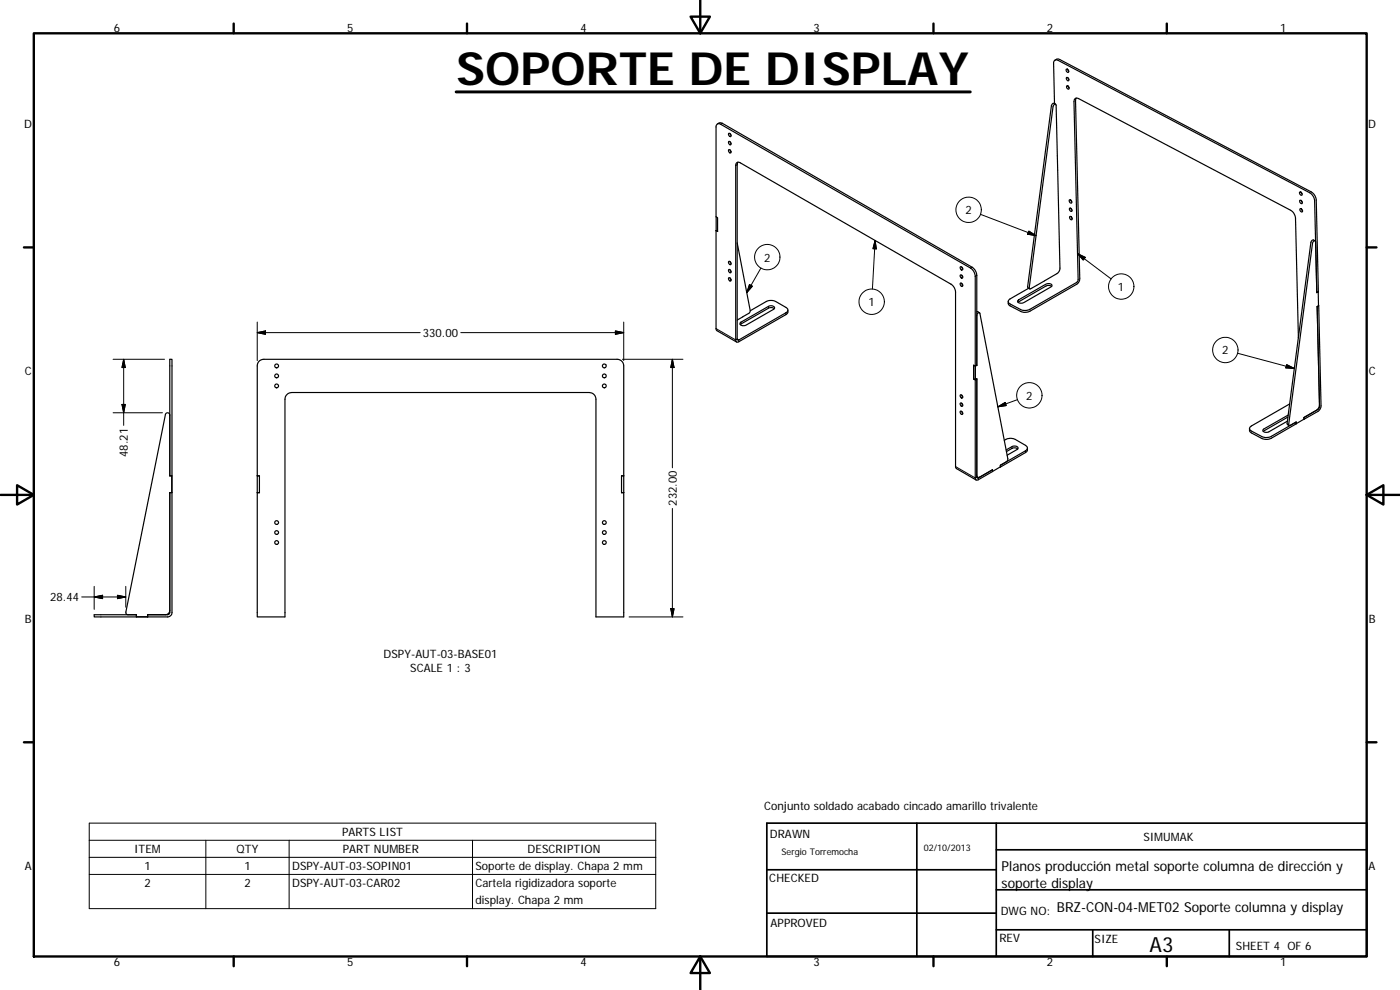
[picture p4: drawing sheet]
<svg xmlns="http://www.w3.org/2000/svg" width="420mm" height="297mm" viewBox="0 0 420 297" stroke-linecap="round" stroke-linejoin="round" font-family="sans-serif">
<g fill="none" stroke="#000" stroke-width=".36">
<path d="M316.6 18.1l.8-.4 .7 .2 75.4 39.7a3.1 3.1 0 0 1 1.5 2.4l.7 27.5M215.3 37.2l.7-.3 .8 .1 75 43.2a3.1 3.1 0 0 1 1.3 2.4v27M316.5 31.1l-.3-12.1a.89 .89 0 0 1 .4-.9 .89 .89 0 0 1 1 0l75.5 39.7a3.1 3.1 0 0 1 1.4 2.5l.7 27.5 .5-.3M316.8 31.3l-.5-.3a.74 .74 0 0 0-.8 .8l-7.1 54.2 .1 .4 .5 .3M320 20.8a.55 .55 0 0 1 .6 .3 .55 .55 0 0 1-.1 .6 .73 .73 0 0 1-.5-.9zM320.1 23.3a.55 .55 0 0 1 .6 .3 .55 .55 0 0 1-.2 .7l-.4-.5zM320.1 25.8a.56 .56 0 0 1 .6 .3 .56 .56 0 0 1-.1 .7 .73 .73 0 0 1-.5-1zM320.4 20.8l.3 .6M320.5 23.3l.3 .6M320.5 25.8l.4 .6M323 29.4l-.2 .8 1.3 53.4a1.99 1.99 0 0 1-1 1.7l-14 8.1a3.3 3.3 0 0 1-2.8 0l-3.5-1.9-.2-1M218.7 40a.55 .55 0 0 1 .6 .3 .55 .55 0 0 1-.2 .7 .75 .75 0 0 1-.4-1z"/>
<path d="M218.7 44.9a.54 .54 0 0 1 .6 .3 .54 .54 0 0 1-.2 .7 .72 .72 0 0 1-.4-1zM218.7 42.5a.56 .56 0 0 1 .6 .3 .56 .56 0 0 1-.2 .7 .74 .74 0 0 1-.4-1zM219.1 40.1l.3 .5M219.1 45l.3 .5M219.1 42.5l.3 .6M221.5 48.7l-.3 .7 .1 52.6h.4l14.1-8.1a.85 .85 0 0 0 .6-.9 .85 .85 0 0 0-.6-.8l-3-1.7a3.3 3.3 0 0 0-2.8 0l-4.8 2.7M317.3 46.8l-.3-15.2a.4 .4 0 0 0-.5-.4 .4 .4 0 0 0-.3 .4l-7.3 54.8 .1 .2h.3l1.8-1M317.3 46.8l.8 33.7a1.92 1.92 0 0 1-.9 1.6l-6.1 3.5M320.9 60a.55 .55 0 0 1 .7 .3 .55 .55 0 0 1-.2 .7l-.4-.4zM390.2 57.6a.51 .51 0 0 1 .6 .3 .51 .51 0 0 1-.4 .7 .66 .66 0 0 1-.2-1zM390.5 57.7l.3 .5M214.9 69.2v29.6l.2 .4 6 3.4"/>
<path d="M214.9 69.2l.5 .3v-4.2l-.5-.3v-26.9a.86 .86 0 0 1 .4-.9 .86 .86 0 0 1 1 .1l75 43.1a3.1 3.1 0 0 1 1.4 2.5v27M214.9 65.1v4l.5 .3M215 69.2h-.1M218.7 78.5a.54 .54 0 0 1 .6 .2 .54 .54 0 0 1-.2 .7 .72 .72 0 0 1-.4-.9zM219.1 78.5l.3 .5M221.2 72.9l4 20.4-.4 .7-3.6 2M321 62.5a.55 .55 0 0 1 .6 .3 .55 .55 0 0 1-.1 .6 .7 .7 0 0 1-.5-.9zM321 65a.53 .53 0 0 1 .7 .3 .53 .53 0 0 1-.2 .7l-.5-.6zM321.3 60l.4 .6M321.4 62.5l.3 .6M321.5 65l.3 .6M390.1 60.1a.55 .55 0 0 1 .7 .3 .55 .55 0 0 1-.2 .7 .71 .71 0 0 1-.5-1z"/>
<path d="M390.2 62.7a.56 .56 0 0 1 .6 .2 .56 .56 0 0 1-.1 .7 .74 .74 0 0 1-.5-.9zM390.5 60.2l.4 .5M390.6 62.7l.3 .5M394.7 72.3l-.5-.3a.74 .74 0 0 0-.8 .7l-7.1 54.3 .1 .4 .5 .3M394.9 72.6a.53 .53 0 0 0-.7-.3 .53 .53 0 0 0-.3 .7l-7.2 54.4 .2 .2h.3l1.8-1v.5M218.7 80.9a.54 .54 0 0 1 .6 .3 .54 .54 0 0 1-.2 .7 .7 .7 0 0 1-.4-1zM218.7 83.4a.55 .55 0 0 1 .6 .3 .55 .55 0 0 1-.2 .6 .75 .75 0 0 1-.4-.9zM219.1 83.4l.3 .5M219.1 80.9l.3 .6M222.2 96.8l8.4-4.9a1.06 1.06 0 0 1 1.1-.2 1.06 1.06 0 0 1 .7 .9l-8.7 5a1.05 1.05 0 0 1-1.6-.7zM232.4 92.6l-.1-.1a1.54 1.54 0 0 0-1.7 0l-8.4 4.9M236.4 93v.8l-.6 .6-14.1 8.1a.56 .56 0 0 1-.6 .1 .56 .56 0 0 1-.3-.6v-52.3a.84 .84 0 0 1 .4-.9 .84 .84 0 0 1 1 .1l63.2 36.3a3.1 3.1 0 0 1 1.4 2.5v52.5l.3 .4 5.9 3.4"/>
<path d="M288.2 80.1a.54 .54 0 0 1 .6 .3 .54 .54 0 0 1-.1 .6 .73 .73 0 0 1-.5-.9zM288.2 85a.55 .55 0 0 1 .7 .3 .55 .55 0 0 1-.2 .7l-.5-.7zM288.3 82.5a.56 .56 0 0 1 .6 .3 .56 .56 0 0 1-.2 .7l-.2-.1a.62 .62 0 0 1-.2-.9zM288.6 82.6l.3 .5M288.6 80.1l.3 .6M288.6 85l.3 .6M293.1 94.7a.58 .58 0 0 1 .3-.7 .58 .58 0 0 1 .7 0l8.4 43.6-.4 .9-1.9 1.1v.5M293.1 93.6l.9 .2M305.4 90.2l8.7-5a1.02 1.02 0 0 1 1.6 .7l-8.6 5a1.03 1.03 0 0 1-1.7-.7zM308.7 86.5l-5.6 3.2a.81 .81 0 0 0-.5 .8 .81 .81 0 0 0 .6 .7l3.1 1.7a3.3 3.3 0 0 0 2.8-.1l14-8.1 .5-.6-1.3-53.6a.89 .89 0 0 1 .4-.9 .89 .89 0 0 1 1 0l63.7 33.5a2.95 2.95 0 0 1 1.4 2.4l.9 35.9M315.6 86a1.59 1.59 0 0 0-1.7-.2l-8.4 4.9M395.3 92l.7 30-.4 .9-4.2 2.4"/>
<path d="M395.6 87.5v.1M395.6 87.6l.1 4.1-.4 .3M395.7 91.7h.1M395.8 91.7l.7 30.1a2.07 2.07 0 0 1-.9 1.6l-4.2 2.4M395.8 91.7l-.5 .3M77.6 108.5l.6-.4 1-.3h106a1.97 1.97 0 0 1 2 2v75.3h-8.4v-65.3a2 2 0 0 0-1.9-2h-89.4a2.05 2.05 0 0 0-2 2v65.3h-8.3v-75.3zM288.3 118.4a.57 .57 0 0 1 .6 .4 .57 .57 0 0 1-.2 .6h-.2a.62 .62 0 0 1-.2-1zM288.6 118.5l.3 .6M292.2 113.7l.5 .3M292.3 109.6v4.1l.4 .2M292.3 113.7h-.1M292.7 109.9l-.5-.3v4.1"/>
<path d="M292.7 109.8v.1M292.7 113.9l.4-.2 .1 29.7h.4l4.3-2.5-.1 .6-4.2 2.4a.56 .56 0 0 1-.6 .1 .56 .56 0 0 1-.3-.6v-29.4M292.7 109.9v4M293.1 113.7h.1M293.1 109.6h.1M293.1 109.6l-.4 .3M293.1 113.7l-.4 .3M51 124.5a.66 .66 0 0 0-.6-.7 .66 .66 0 0 0-.8 .6l-11.8 59.3 .1 .5 .5 .2M288.2 121a.51 .51 0 0 1 .6 .2 .51 .51 0 0 1-.1 .7l-.4-.3zM288.2 123.4a.54 .54 0 0 1 .6 .3 .54 .54 0 0 1-.1 .7 .73 .73 0 0 1-.5-1zM288.6 121l.3 .5M288.6 123.4l.3 .6"/>
<path d="M301.4 132.1a3.1 3.1 0 0 1 3.3-.3l3.1 1.8a.88 .88 0 0 1 .5 .8 .88 .88 0 0 1-.5 .9l-7.5 4.3-.1 .5M302 135l1.9-1.1a1.05 1.05 0 0 1 1.6 .7l-3.3 2M305.4 134.7a1.52 1.52 0 0 0-1.7-.2l-1.6 1M308.3 134.4v.8l-.3 .5-7.7 4.4M386.5 125.1l-7.4 4.3M386.6 124.5l-7.3 4.2a.6 .6 0 0 0-.2 .8 .6 .6 0 0 0 .9 .2l.7-.1 5.7-3.2M387 121.2l-11.4 6.6a.8 .8 0 0 0-.6 .8 .8 .8 0 0 0 .6 .7l3.1 1.7a3.1 3.1 0 0 0 2.8-.1l7.5-4.3v.6M391.3 125.8l-9.8 5.7a3.4 3.4 0 0 1-2.8 .1l-3.5-2-.2-1M391.3 125.3v.5M391.4 125.3l-.1 .5M396 121.5a1.94 1.94 0 0 1-.9 1.6l-3.8 2.2M51 142.7h.6v5.1"/>
<path d="M51 147.8l-.1 36.3-.6 .3h-6v.7h-3.4v-.7h-12.6v.7h22a1.34 1.34 0 0 0 1.3-1.3v-36M51 142.8h.6v5h-.6M51 147.8h.6M51.6 142.7v-34.9h-.6v35M77.9 142.8l-.7-.1h.7v5.1h-.7M187.2 142.7h-.7v5.1h.7M293.1 142.6a.57 .57 0 0 0 .3 .6 .57 .57 0 0 0 .7-.1M293.1 143l.3 .2M297.8 141.4l.1 .1M300.2 140.1l-2.3 1.4M40.9 184.4v.7M44.3 184.4v.7"/>
<path d="M51 183.1a1.34 1.34 0 0 1-1.4 1.3"/>
<circle cx="83" cy="115.8" r=".56"/>
<circle cx="83" cy="112.8" r=".56"/>
<circle cx="83" cy="109.8" r=".57"/>
<circle cx="181.4" cy="115.8" r=".57"/>
<circle cx="181.4" cy="112.8" r=".57"/>
<circle cx="181.4" cy="109.8" r=".57"/>
<circle cx="83" cy="156.8" r=".56"/>
<circle cx="83" cy="159.8" r=".56"/>
<circle cx="181.4" cy="156.8" r=".57"/>
<circle cx="181.4" cy="159.8" r=".57"/>
<circle cx="83" cy="162.8" r=".56"/>
<circle cx="181.4" cy="162.8" r=".57"/>
</g>
<g fill="none" stroke="#000" stroke-width=".3">
<path d="M216.8 37l-.5 .3M221.2 49.4l-.4 .3M262.6 72.1l-.8 14.6M262.6 72.1l.4 2.6-1-.1zM294.2 64.3l16.7 6.4M308.8 69.3l2.1 1.4-2.5-.4zM323.4 76.1l2.3 1.1-.6 .8zM323.4 76.1l10.1 7.6M77.2 96.6v11.6M77.2 99.8l2.5-.5v1zM77.2 99.8h48.9M138.3 99.8h48.9"/>
<path d="M184.7 99.3l2.5 .5-2.5 .5zM187.2 96.6v11.6M214.9 98.6l5.9 3.4 .4-.3 .5 .3v.5M222.4 96.7v.5M224.9 85.4l.9 .5-1.7 1.9zM228.4 80.4l-4.3 7.4M230.6 91.9v.6M235.8 93.9v.5M291.8 80.2l-.5 .2M293.1 82.6l-.4 .3M33.9 107.8h15.5M37.1 107.8l.5 2.5h-1z"/>
<path d="M37.1 107.8v19.8M186.8 107.8h18.2M201.8 107.8v32.6M201.8 107.8l.5 2.5h-1zM305.4 119.9l-5.9 2.2M371.4 106l17 4.6M386.2 109.4l2.2 1.2-2.5-.2zM33.9 123.8h14.9M36.6 121.3h1l-.5 2.5zM286.8 140l5.9 3.4 .4-.3 .5 .3v.5M299.5 122.1l2.2-1.3 .3 .9zM303.7 134v.5"/>
<path d="M307.8 135.3v.5M201.8 152.5v32.6M24.5 179.1h13.3M28.3 179.1l2.5-.5v1zM28.3 175.9v6.9M35.3 178.6l2.5 .5-2.5 .5zM37.8 175.9v6.3M188.8 185.1h16.2M201.3 182.6h1l-.5 2.5zM26.8 247h170v25.6h-170zM26.8 252.1h170M26.8 257.2h170"/>
<path d="M61.8 252.1v20.5M86.8 252.1v20.5M141.8 252.1v20.5M26.8 262.4h170"/>
<circle cx="230.3" cy="77.2" r="3.8"/>
<circle cx="290.7" cy="62.9" r="3.8"/>
<circle cx="261.6" cy="90.5" r="3.8"/>
<circle cx="336.5" cy="86" r="3.8"/>
<circle cx="308.9" cy="118.6" r="3.8"/>
<circle cx="367.7" cy="105" r="3.8"/>
</g>
<g fill="none" stroke="#000" stroke-width=".71">
<path d="M10.1 10h400.1v277h-400.1zM70.1 7.1v2.9M140.2 7.1v2.9M207.3 5h5.8l-2.9 5zM210.2 0v10M280.2 7.1v2.9M350.2 7.1v2.9M7.2 74.2h2.9M410.2 74.2h2.9M.2 148.5h9.9M5.1 145.6l5 2.9-5 2.9zM410.2 148.5l5-2.9v5.8z"/>
<path d="M410.2 148.5h9.9M7.2 222.7h2.9M410.2 222.7h2.9M70.1 287v2.9M140.2 287v2.9M210.2 287l2.9 5h-5.8zM210.2 287v10M280.2 287v2.9M350.2 287v2.9"/>
</g>
<path d="M230.1 247h180.1v40h-180.1zM275.2 247v40M299 255h111.2M299 247v40M230.1 274h68.9M230.1 261h68.9M299 279h111.2M299 267h111.2M327.9 279v8M368.9 279v8" fill="none" stroke="#000" stroke-width=".51"/>
<path d="M136.9 27.6h154.3" fill="none" stroke="#000" stroke-width=".89"/>
<g fill="#000" stroke="#000" stroke-width=".3">
<path d="M262.6 72.1l.4 2.6-1-.1zM308.8 69.3l2.1 1.4-2.5-.4zM323.4 76.1l2.3 1.1-.6 .8zM77.2 99.8l2.5-.5v1zM224.9 85.4l.9 .5-1.7 1.9zM37.1 107.8l.5 2.5h-1zM184.7 99.3l2.5 .5-2.5 .5zM201.8 107.8l.5 2.5h-1zM386.2 109.4l2.2 1.2-2.5-.2zM36.6 121.3h1l-.5 2.5zM299.5 122.1l2.2-1.3 .3 .9zM28.3 179.1l2.5-.5v1z"/>
<path d="M35.3 178.6l2.5 .5-2.5 .5zM201.3 182.6h1l-.5 2.5z"/>
</g>
<text font-size="13.7" x="136.9" y="25.4">SOPORTE DE DISPLAY</text>
<text font-size="6.3" x="345" y="285.6">A3</text>
<g font-size="4.1">
<text x="300.6" y="261.5">Planos producción metal soporte columna de dirección y</text>
<text x="300.6" y="266.4">soporte display</text>
<text x="317.2" y="273.7">BRZ-CON-04-MET02 Soporte columna y display</text>
</g>
<g font-size="3.5">
<text x="34.2" y="9.6">6</text>
<text x="104.2" y="9.6">5</text>
<text x="174.2" y="9.6">4</text>
<text x="244.2" y="9.6">3</text>
<text x="314.2" y="9.6">2</text>
<text x="384.2" y="9.6">1</text>
<text x="7.3" y="38.4">D</text>
<text x="410.6" y="38.4">D</text>
<text x="289.7" y="64.3">2</text>
<text x="229.3" y="78.5">2</text>
<text x="335.5" y="87.3">1</text>
<text x="260.7" y="91.8">1</text>
<text x="126.9" y="101.1">330.00</text>
<text x="366.8" y="106.3">2</text>
<text x="7.4" y="112.6">C</text>
<text x="410.8" y="112.6">C</text>
<text x="307.9" y="119.9">2</text>
<text x="38.4" y="137.1" transform="rotate(-90 38.4 137.1)">48.21</text>
<text x="203.1" y="151.7" transform="rotate(-90 203.1 151.7)">232.00</text>
<text x="15" y="180.4">28.44</text>
<text x="7.4" y="186.9">B</text>
<text x="410.8" y="186.9">B</text>
<text x="115.1" y="197.4">DSPY-AUT-03-BASE01</text>
<text x="123.1" y="201.6">SCALE 1 : 3</text>
<text x="229.3" y="243.1">Conjunto soldado acabado cincado amarillo trivalente</text>
<text x="102.6" y="250.8">PARTS LIST</text>
<text x="231.1" y="251.4">DRAWN</text>
<text x="40.3" y="255.9">ITEM</text>
<text x="71" y="255.9">QTY</text>
<text x="102.9" y="255.9">PART NUMBER</text>
<text x="158.3" y="255.9">DESCRIPTION</text>
<text x="343.2" y="252.3">SIMUMAK</text>
<text x="7.4" y="261.1">A</text>
<text x="43.3" y="261">1</text>
<text x="73.3" y="261">1</text>
<text x="87.7" y="261.1">DSPY-AUT-03-SOPIN01</text>
<text x="142.7" y="261.1">Soporte de display. Chapa 2 mm</text>
<text x="410.8" y="261.1">A</text>
<text x="43.3" y="266.2">2</text>
<text x="73.3" y="266.2">2</text>
<text x="87.7" y="266.2">DSPY-AUT-03-CAR02</text>
<text x="142.7" y="266.3">Cartela rigidizadora soporte</text>
<text x="230.9" y="264.6">CHECKED</text>
<text x="142.7" y="271.4">display. Chapa 2 mm</text>
<text x="300.3" y="274.5">DWG NO:</text>
<text x="231.3" y="278.2">APPROVED</text>
<text x="299.9" y="282.6">REV</text>
<text x="328.5" y="283">SIZE</text>
<text x="370.9" y="285.1">SHEET 4 OF 6</text>
<text x="34.2" y="289.9">6</text>
<text x="104.2" y="289.9">5</text>
<text x="174.2" y="289.9">4</text>
<text x="244.2" y="289.9">3</text>
<text x="314.2" y="289.9">2</text>
<text x="384.2" y="289.9">1</text>
</g>
<g font-size="2.7">
<text x="234.5" y="256.6">Sergio Torremocha</text>
<text x="277.3" y="255.2">02/10/2013</text>
</g>
</svg>
